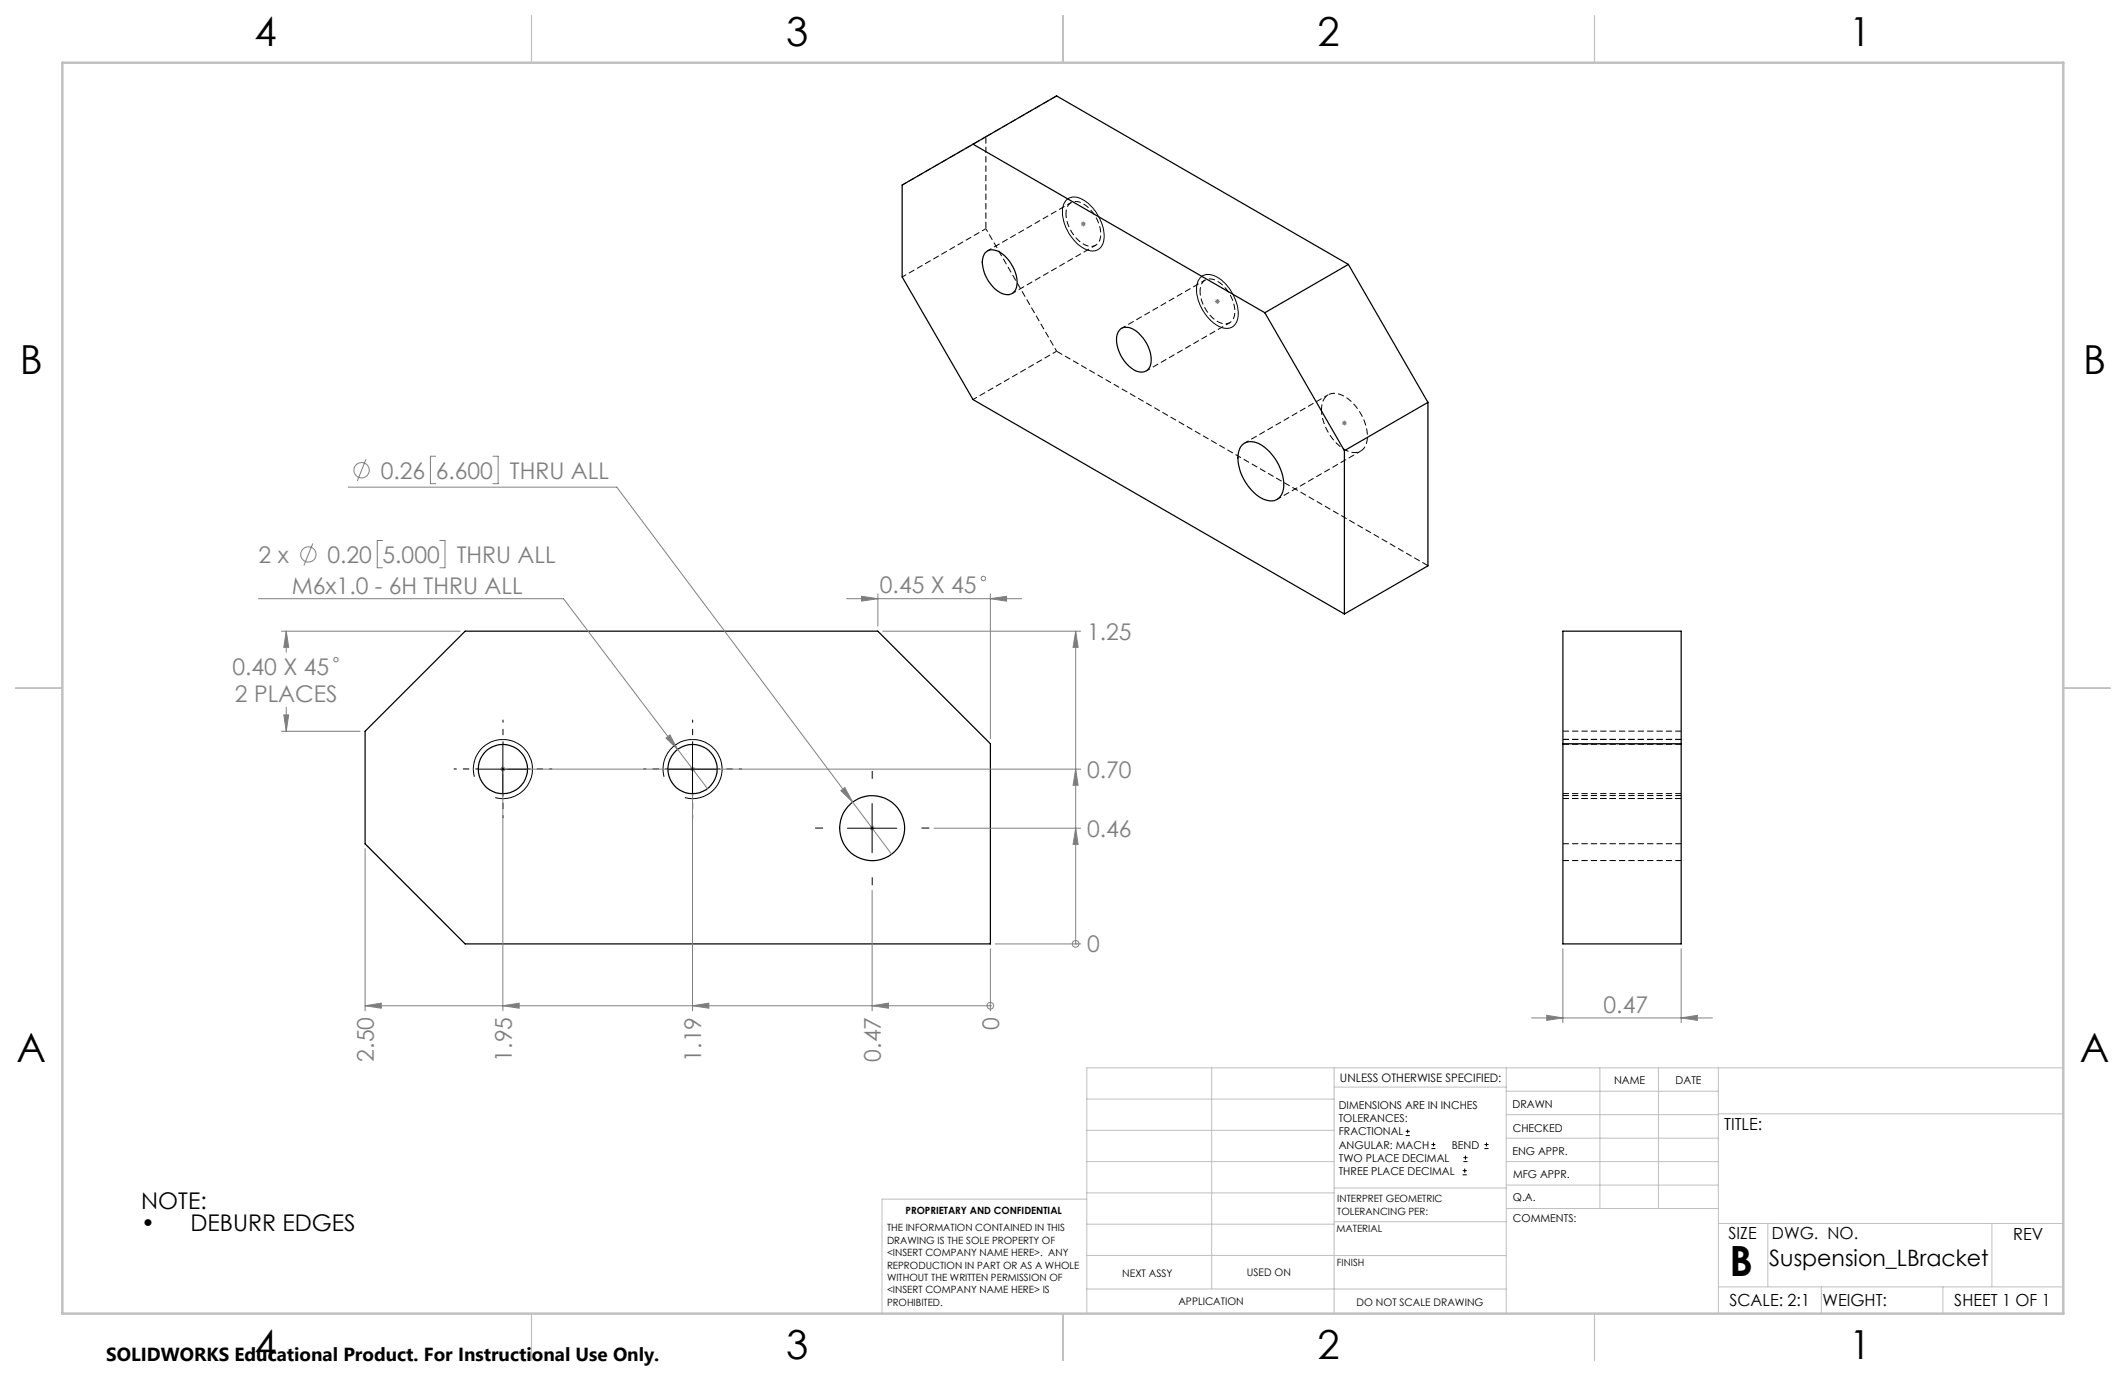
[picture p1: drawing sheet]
<svg xmlns="http://www.w3.org/2000/svg" width="432mm" height="279mm" viewBox="0 0 432 279" stroke-linecap="round" stroke-linejoin="round" font-family="sans-serif">
<g fill="none" stroke="#000" stroke-width=".25">
<path d="M197.6 29.3l-14.4 8.3v18.6l14.4 24.9 75.4 43.6M197.6 29.3l59.3 34.2M197.6 29.3l17-9.8 59.3 34.2M200.1 51.4a2.47 2.47 0 0 1 3.5 .1 7.3 7.3 0 0 1 2.8 6.9 2.08 2.08 0 0 1-3.3 1 7.6 7.6 0 0 1-3.5-6.7zM273.9 53.7l-17 9.8M273.9 53.7l16.1 28M227.6 66.8a2.94 2.94 0 0 1 3.7 .9 7.3 7.3 0 0 1 2.4 6.4 2.08 2.08 0 0 1-3.4 1 7.4 7.4 0 0 1-3.4-7.2zM256.9 63.5l16.1 28M252.3 90.4a3.1 3.1 0 0 1 3.9 0 10 10 0 0 1 4.5 8.9 2.62 2.62 0 0 1-3.9 2.1 9.6 9.6 0 0 1-5.2-9.6l.4-1zM273 91.5v33.2M290 81.7l-17 9.8M290 81.7v33.2l-17 9.8"/>
<path d="M94.5 128.2h83.8l22.9 22.8v40.7h-106.7l-20.3-20.4v-22.8zM317.4 128.2h24.1v63.5h-24.1zM317.4 151h24.1"/>
<circle cx="102.1" cy="156.2" r="5"/>
<circle cx="140.6" cy="156.2" r="5"/>
<circle cx="177.1" cy="168.2" r="6.6"/>
</g>
<path d="M317.5 148.5h24M341.5 151.1h-24M341.5 150.1h-24M317.5 171.3h24M317.5 174.7h24M317.5 161.1h24M341.5 161.5h-24M341.5 162.1h-24" fill="none" stroke="#000" stroke-width=".2" stroke-dasharray="1.3 .6" stroke-dashoffset=".1" stroke-linecap="butt"/>
<path d="M268.4 83.2a2.86 2.86 0 0 1 2.6-3.3 7.3 7.3 0 0 1 5.3 4 7.5 7.5 0 0 1 1 6.7 2.57 2.57 0 0 1-3.5 1 10 10 0 0 1-5.4-8.4" fill="none" stroke="#000" stroke-width=".2" stroke-dasharray="1.3 .6" stroke-dashoffset=".2" stroke-linecap="butt"/>
<path d="M200.2 27.8v18.6M214.6 71.3l75.4 43.6" fill="none" stroke="#000" stroke-width=".2" stroke-dasharray="1.3 .6" stroke-dashoffset="-.1" stroke-linecap="butt"/>
<path d="M183.3 37.6l16.9-9.8M183.3 56.2l16.9-9.8M205.6 59.6l16.9-9.8M216.5 43.4a2.16 2.16 0 0 1 1-2.3 2.16 2.16 0 0 1 2.5 .3 7.4 7.4 0 0 1 3.4 7.2 2.06 2.06 0 0 1-3.4 1 7.8 7.8 0 0 1-3.5-6.2M217.5 41.1l-16.9 9.8M243.7 59.2a2.16 2.16 0 0 1 1.1-2.3 2.16 2.16 0 0 1 2.5 .2 7.4 7.4 0 0 1 3.4 7.2 2.06 2.06 0 0 1-3.4 1 7.8 7.8 0 0 1-3.6-6.1M244.8 56.9l-17 9.8M232.8 75.3l17-9.8M197.6 81.1l17-9.8M269.8 80.2l-17 9.8M259.4 101.4l17-9.8" fill="none" stroke="#000" stroke-width=".2" stroke-dasharray="1.3 .6" stroke-dashoffset=".4" stroke-linecap="butt"/>
<path d="M214.6 19.5l-14.4 8.3" fill="none" stroke="#000" stroke-width=".2" stroke-dasharray="1.3 .6" stroke-linecap="butt"/>
<path d="M200.2 46.4l14.4 24.9" fill="none" stroke="#000" stroke-width=".2" stroke-dasharray="1.3 .6" stroke-dashoffset=".6" stroke-linecap="butt"/>
<g fill="none" stroke="#808080" stroke-width=".2">
<path d="M219.5 45.5h1M219.7 45.1l.7 .7M220 45v1M220.4 45.1l-.7 .7M246.8 61.2h1M246.9 60.9l.7 .7M247.3 60.7v1M247.6 60.9l-.7 .7M70.7 98.9h54.6l55.8 74.5M74.3 93.2l-1.7 4.5M88.5 92.6h-1.1v5.6h1.1M100.1 92.6h1.1v5.6h-1.1"/>
<path d="M272.6 85.9h.9M272.7 85.5l.7 .8M273 85.4v1M273.4 85.5l-.7 .8M63.5 110.3l-1.8 4.5M77.7 109.7h-1.1v5.6h1.1M89.3 109.7h1.1v5.6h-1.1M52.5 121.6h61.9l23.3 30.6M57.1 128.2h36.4M58.1 128.2l.5 3.2h-1zM58.1 128.2v4.2M171.9 121.6h35.6"/>
<path d="M175 121.1l3.3 .5-3.3 .5zM178.3 120.6v6.5M179.3 128.2h40.2M201.2 121.6l3.2-.5v1zM201.2 120.6v29.4M218.5 128.2l.5 3.2h-1.1zM218.5 128.2v63.5M57.1 148.5h16M57.6 145.2h1l-.5 3.3zM58.1 143.6v4.9M101.6 156.2h1M101.8 155.8l.7 .7"/>
<path d="M102.1 155.6v1.1M102.1 157.2v48M102.5 155.8l-.7 .7M103.2 156.2h116.3M135.3 149.9l.8-.7 1.6 3zM137.7 152.2l6 7.9M140.3 155.8l.7 .7M140.7 155.6v1.1M140.7 157.2v48M141 155.8l-.7 .7M218.5 156.2l.5 3.3h-1.1zM74.2 172.3v32.9"/>
<path d="M170.8 160.5l.8-.6 1.6 3zM176.6 168.2h1M176.8 167.8l.7 .7M177.1 167.7v1M177.5 167.8l-.7 .7M189.7 168.2h29.8M218.5 168.2l.5 3.2h-1.1zM177.1 180.8v24.4M201.2 192.7v12.5M202.1 191.7h17.4M218.5 191.7h.1M317.4 192.7v15"/>
<path d="M341.5 192.7v15M74.2 204.2l3.2-.5v1zM74.2 204.2h127M102.1 204.2l3.3-.5v1zM140.7 204.2l3.3-.5v1zM177.1 204.2l3.3-.5v1zM201.2 204.2h.1M311.1 206.7h36.7M314.1 206.2l3.3 .5-3.3 .5zM341.5 206.7l3.2-.5v1z"/>
<circle cx="73.4" cy="95.5" r="1.56"/>
<circle cx="62.6" cy="112.6" r="1.56"/>
<circle cx="199.7" cy="117.5" r=".44"/>
<circle cx="68.2" cy="133.9" r=".44"/>
<circle cx="218.5" cy="191.6" r=".68"/>
<circle cx="201.1" cy="204.2" r=".68"/>
</g>
<g fill="none" stroke="#000" stroke-width=".2">
<path d="M216.6 40.6a2.94 2.94 0 0 1 3.9 .3 9 9 0 0 1 3.7 8.1 2.45 2.45 0 0 1-3.9 1.5 9 9 0 0 1-4.5-8.3l.3-.9zM243.8 56.3a3.1 3.1 0 0 1 4 .3 9.1 9.1 0 0 1 3.6 8.1 2.45 2.45 0 0 1-3.9 1.6 9 9 0 0 1-4.4-8.3l.2-1zM96.3 157.7a6 6 0 0 1 5.3-7.5 6 6 0 0 1 6.5 6.5 6 6 0 0 1-7.5 5.3M97.2 156.2h9.9M102.1 151.2v9.9M134.9 157.7a6 6 0 0 1 5.2-7.5 6 6 0 0 1 6.5 6.5 6 6 0 0 1-7.5 5.3M135.6 156.2h10.1M140.7 151.2v9.9M172.1 168.2h10M177.1 163.2v9.9M285.5 230.6h.8M285.5 229.7h.8"/>
<path d="M285.9 229.3v.9M290.7 233.2h.8M290.7 232.4h.8M291.1 232v.8M297.1 238.5h.8M297.1 237.7h.8M297.2 235.9h.9M297.2 235.1h.9M297.5 237.3v.8M297.6 234.6v.9M301.5 233.2h.8M301.5 232.4h.8"/>
<path d="M301.9 232v.8"/>
</g>
<path d="M97.2 156.1h-5M102.2 151.1v-5M107.2 156.1h5M135.7 156.1h-5M140.7 151.1v-5M145.7 156.1h5M102.2 161.1v5M140.7 161.1v5" fill="none" stroke="#000" stroke-width=".2" stroke-dasharray="15.2 1.3 1.3 1.3" stroke-dashoffset="14.6" stroke-linecap="butt"/>
<path d="M177.2 158.1v-1.6M167.2 168.1h-1.6M177.2 178.1v1.6M187.2 168.1h1.6" fill="none" stroke="#000" stroke-width=".2" stroke-dasharray="15.2 1.3 1.3 1.3" stroke-linecap="butt"/>
<g fill="none" stroke="#c0c0c0" stroke-width=".2">
<path d="M246.1 216.8v44.9M271 216.8v49.9M305.9 216.8v49.9M324.9 216.8v28.6M336.8 216.8v28.6M349 216.8v49.9M419.1 216.8h-198.4v49.9M220.7 235.9h50.3M220.7 229.5h50.3M220.7 223.2h50.3M271 220.7h34.9M305.9 231.1h43.1"/>
<path d="M305.9 226.3h43.1M305.9 221.6h43.1M305.9 235.9h43.1M349 226.2h70.1M220.7 248.6h50.3M220.7 242.2h50.3M220.7 254.9h50.3M220.7 243.5h-41.6v23.2M271 255h34.9M271 248.1h35M271 241.2h35M305.9 240.6h43.1"/>
<path d="M306 245.4h43M349 248.4h70.1M359.1 248.4v12.9M404.6 248.4v12.9M220.7 261.7h85.2M349 261.3h70.1M369.9 261.3v5.4M394.6 261.3v5.4"/>
</g>
<path d="M107.9 3.2v9.5M215.9 3.2v9.5M323.8 3.2v9.5M3.1 139.7h9.6M419.1 139.7h9.5M107.9 266.7v9.6M215.9 266.7v9.6M323.8 266.7v9.6" fill="none" stroke="#c0c0c0" stroke-width=".25"/>
<path d="M12.7 12.7h406.4v254h-406.4z" fill="none" stroke="#c0c0c0" stroke-width=".5"/>
<g fill="#808080">
<path d="M201.2 121.6l3.2-.5v1zM175 121.1l3.3 .5-3.3 .5z"/>
<path d="M170.8 160.5l2.4 2.4-1.6-3zM135.3 149.9l2.4 2.3-1.6-3zM57.6 145.2h1l-.5 3.3zM58.1 128.2l.5 3.2h-1z"/>
<path d="M218.5 168.2l.5 3.2h-1.1zM218.5 156.2l.5 3.3h-1.1zM218.5 128.2l.5 3.2h-1.1z"/>
<path d="M177.1 204.2l3.3-.5v1zM140.7 204.2l3.3-.5v1zM102.1 204.2l3.3-.5v1zM74.2 204.2l3.2-.5v1z"/>
<path d="M314.1 206.2l3.3 .5-3.3 .5zM341.5 206.7l3.2-.5v1z"/>
</g>
<text font-size="8.5" x="351.3" y="259">B</text>
<g font-size="8.1">
<text x="51.7" y="9.3">4</text>
<text x="159.7" y="9.3">3</text>
<text x="267.6" y="9.3">2</text>
<text x="375.6" y="9.3">1</text>
<text x="4" y="76">B</text>
<text x="423.1" y="76">B</text>
<text x="3.3" y="215.7">A</text>
<text x="422.4" y="215.7">A</text>
<text x="51.7" y="276">4</text>
<text x="159.7" y="276">3</text>
<text x="267.6" y="276">2</text>
<text x="375.6" y="276">1</text>
</g>
<g font-size="4.7" fill="#808080">
<text x="77.3" y="97.2">0.26</text>
<text x="88.5" y="97.2">6.600</text>
<text x="103.6" y="97.2">THRU ALL</text>
<text x="52.5" y="114.3">2 x</text>
<text x="66.5" y="114.3">0.20</text>
<text x="77.7" y="114.3">5.000</text>
<text x="92.8" y="114.3">THRU ALL</text>
<text x="59.3" y="120.5">M6x1.0 - 6H THRU ALL</text>
<text x="178.7" y="120.5">0.45 X 45</text>
<text x="220.8" y="129.9">1.25</text>
<text x="47.2" y="137">0.40 X 45</text>
<text x="47.7" y="142.6">2 PLACES</text>
<text x="220.8" y="157.9">0.70</text>
<text x="220.8" y="169.9">0.46</text>
<text x="220.8" y="193.4">0</text>
<text x="202.9" y="209.1" transform="rotate(-90 202.9 209.1)">0</text>
<text x="325.7" y="205.7">0.47</text>
<text x="75.9" y="215.6" transform="rotate(-90 75.9 215.6)">2.50</text>
<text x="103.9" y="215.6" transform="rotate(-90 103.9 215.6)">1.95</text>
<text x="142.4" y="215.6" transform="rotate(-90 142.4 215.6)">1.19</text>
<text x="178.9" y="215.6" transform="rotate(-90 178.9 215.6)">0.47</text>
</g>
<g font-size="4.7">
<text x="28.7" y="245.5">NOTE:</text>
<text x="28.7" y="250.1">•</text>
<text x="38.7" y="250.1">DEBURR EDGES</text>
</g>
<text font-size="4.6" x="359.4" y="257">Suspension_LBracket</text>
<text font-size="3.8" x="21.6" y="276.3">SOLIDWORKS Educational Product. For Instructional Use Only.</text>
<g font-size="3.4">
<text x="350.2" y="229.5">TITLE:</text>
<text x="351.1" y="251.6">SIZE</text>
<text x="359.9" y="251.6">DWG. NO.</text>
<text x="408.9" y="251.7">REV</text>
<text x="351.2" y="265.2">SCALE: 2:1</text>
<text x="370.1" y="265.3">WEIGHT:</text>
<text x="396.9" y="265.2">SHEET 1 OF 1</text>
</g>
<text font-size="2.4" x="272.2" y="219.7">UNLESS OTHERWISE SPECIFIED:</text>
<g font-size="2.2">
<text x="327.8" y="220.1">NAME</text>
<text x="340.3" y="220.2">DATE</text>
<text x="271.9" y="225.3">DIMENSIONS ARE IN INCHES</text>
<text x="271.9" y="227.9">TOLERANCES:</text>
<text x="307.2" y="224.9">DRAWN</text>
<text x="271.9" y="230.6">FRACTIONAL</text>
<text x="271.9" y="233.2">ANGULAR: MACH</text>
<text x="294.9" y="233.2">BEND</text>
<text x="307.3" y="229.8">CHECKED</text>
<text x="271.9" y="235.9">TWO PLACE DECIMAL</text>
<text x="271.9" y="238.5">THREE PLACE DECIMAL</text>
<text x="307.2" y="234.4">ENG APPR.</text>
<text x="307.3" y="239.2">MFG APPR.</text>
<text x="307.3" y="243.9">Q.A.</text>
<text x="307.3" y="248.1">COMMENTS:</text>
</g>
<g font-size="2.1">
<text x="227.9" y="259.2">NEXT ASSY</text>
<text x="253.3" y="259.2">USED ON</text>
<text x="239.3" y="265">APPLICATION</text>
<text x="275.5" y="265.1">DO NOT SCALE DRAWING</text>
</g>
<g font-size="2">
<text x="271.6" y="244.1">INTERPRET GEOMETRIC</text>
<text x="180.2" y="250">THE INFORMATION CONTAINED IN THIS</text>
<text x="183.9" y="246.4">PROPRIETARY AND CONFIDENTIAL</text>
<text x="271.5" y="250.2">MATERIAL</text>
<text x="271.6" y="246.6">TOLERANCING PER:</text>
<text x="180.2" y="252.5">DRAWING IS THE SOLE PROPERTY OF</text>
<text x="180.2" y="255.1">&lt;INSERT COMPANY NAME HERE&gt;. ANY</text>
<text x="180.2" y="257.6">REPRODUCTION IN PART OR AS A WHOLE</text>
<text x="271.5" y="257">FINISH</text>
<text x="180.2" y="260.1">WITHOUT THE WRITTEN PERMISSION OF</text>
<text x="180.2" y="262.6">&lt;INSERT COMPANY NAME HERE&gt; IS</text>
<text x="180.2" y="265.2">PROHIBITED.</text>
</g>
</svg>
